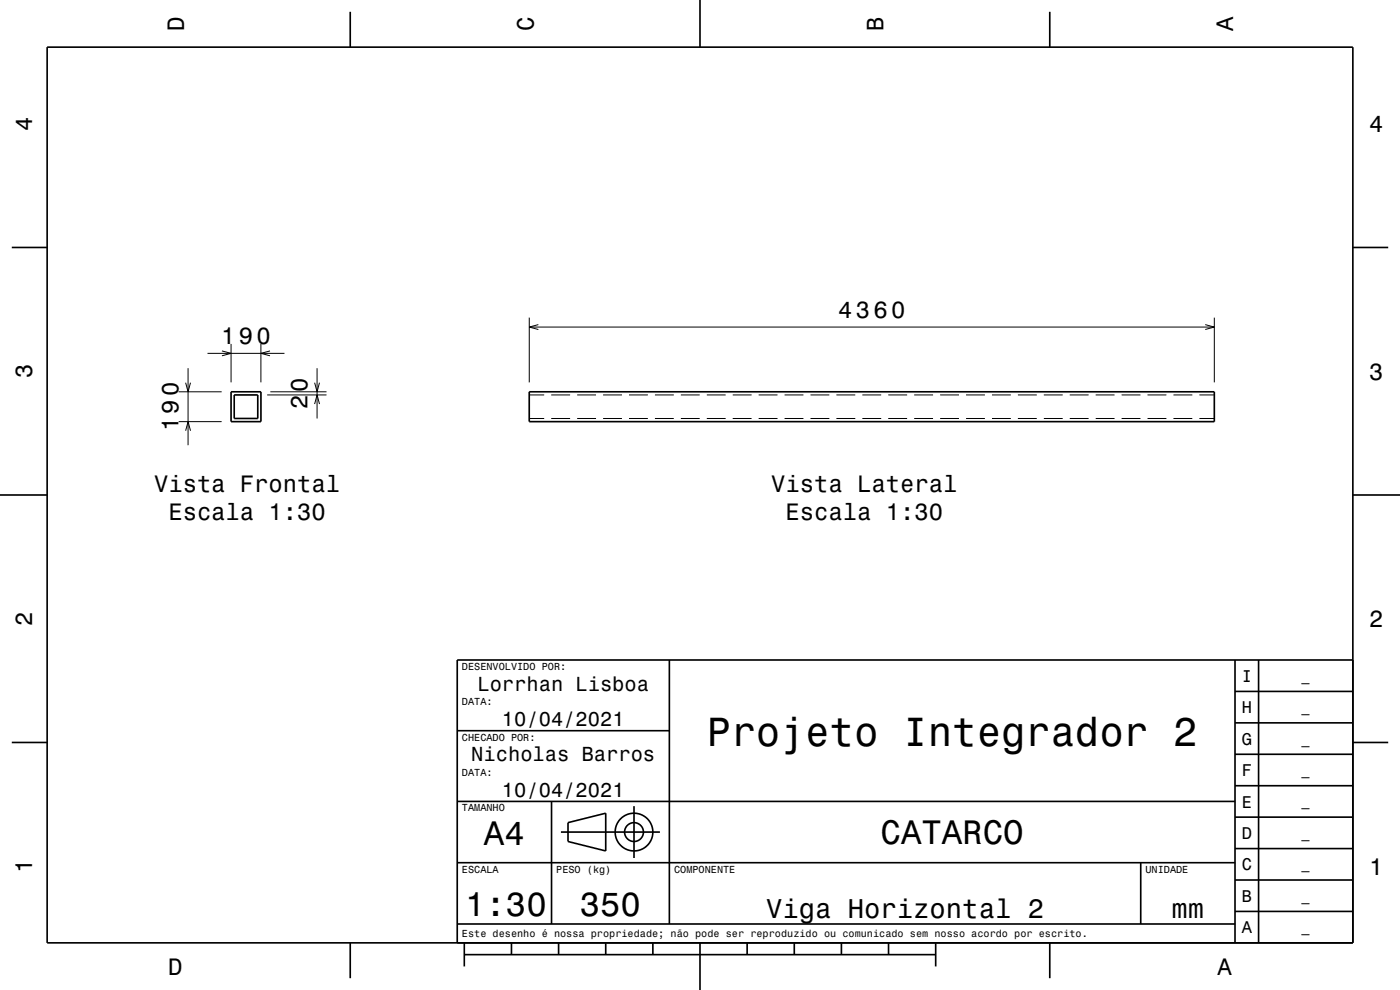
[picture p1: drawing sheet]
<svg xmlns="http://www.w3.org/2000/svg" width="297mm" height="210mm" viewBox="0 0 297 210" stroke-linecap="round" stroke-linejoin="round" font-family="sans-serif">
<g fill="none" stroke="#000" stroke-width=".21">
<path d="M39.9 78.1v16.3M44 75h16.3M47.1 74.4l1.9 .6-1.9 .5M49 73v8.1M55.4 73v8.1M57.3 74.4l-1.9 .6 1.9 .5M67.3 78.1v10.7M112.3 67.4v13.7M112.3 69.4h145.3M114.2 68.9l-1.9 .5 1.9 .5M255.7 68.9l1.9 .5-1.9 .5M257.6 67.4v13.7"/>
<path d="M37.9 89.4h9.1M37.9 83.1h9.1M39.4 91.4l.5-2 .5 2M39.4 81.2l.5 1.9 .5-1.9M56.7 83.8h12.6M57.4 83.1h11.9M66.7 81.2l.6 1.9 .5-1.9M66.7 85.7l.6-1.9 .5 1.9M112.3 83.8h3.1M112.3 88.8h3.1M116.9 83.8h4M116.9 88.8h4"/>
<path d="M122.4 83.8h4M122.4 88.8h4M127.9 83.8h4M127.9 88.8h4M133.4 83.8h4M133.4 88.8h4M138.9 83.8h4M138.9 88.8h4M144.4 83.8h4M144.4 88.8h4M149.9 83.8h4M149.9 88.8h4"/>
<path d="M155.4 83.8h4M155.4 88.8h4M160.9 83.8h4M160.9 88.8h4M166.4 83.8h4M166.4 88.8h4M171.9 83.8h4M171.9 88.8h4M177.4 83.8h4M177.4 88.8h4M182.9 83.8h4M182.9 88.8h4"/>
<path d="M188.4 83.8h4M188.4 88.8h4M193.9 83.8h4M193.9 88.8h4M199.4 83.8h4M199.4 88.8h4M204.9 83.8h4M204.9 88.8h4M210.4 83.8h4M210.4 88.8h4M215.9 83.8h4M215.9 88.8h4"/>
<path d="M221.4 83.8h4M221.4 88.8h4M226.9 83.8h4M226.9 88.8h4M232.4 83.8h4M232.4 88.8h4M237.9 83.8h4M237.9 88.8h4M243.4 83.8h4M243.4 88.8h4M248.9 83.8h4M248.9 88.8h4"/>
<path d="M254.4 83.8h3.2M254.4 88.8h3.2"/>
</g>
<g fill="none" stroke="#000" stroke-width=".35">
<path d="M10 10h277v190h-277zM74.3 2.5v7.5M148.5 0v10M222.7 2.5v7.5M2.5 52.5h7.5M287 52.5h7.5M49 83.1h6.4v6.3h-6.4zM49.7 83.8h5v5h-5zM112.3 83.1h145.3v6.3h-145.3zM0 105h10M287 105h10M142 140v56"/>
<path d="M262 140v60M267 140v60M287 140h-190v60M2.5 157.5h7.5M97 155h45M262 153.3h25M262 146.7h25M287 157.5h7.5M97 170h165M117 170v26M119 176.5h21M120.5 174.5l8-2v8l-8-2z"/>
<path d="M134.5 171v11M262 173.3h25M262 166.7h25M262 160h25M97 196h165M97 183h165M242 183v13M262 193.3h25M262 186.7h25M262 180h25M74.3 200v7.5M98.5 202.5h100"/>
<path d="M98.5 200v5M108.5 200v2.5M118.5 200v2.5M128.5 200v2.5M138.5 200v2.5M148.5 200v10M158.5 200v2.5M168.5 200v2.5M178.5 200v2.5M188.5 200v2.5M198.5 200v5M222.7 200v7.5"/>
<circle cx="134.5" cy="176.5" r="2"/>
<circle cx="134.5" cy="176.5" r="4"/>
</g>
<text font-size="8.6" x="150" y="158.1">Projeto Integrador 2</text>
<g font-size="7.2">
<text x="102.7" y="179.3">A4</text>
<text x="186.8" y="179.1">CATARCO</text>
<text x="98.7" y="194.3">1:30</text>
<text x="123" y="194.3">350</text>
</g>
<g font-size="5.8">
<text x="162.5" y="194.6">Viga Horizontal 2</text>
<text x="248.5" y="194.6">mm</text>
</g>
<g font-size="5">
<text x="39" y="6.5" transform="rotate(-90 39 6.5)">D</text>
<text x="113.2" y="6.5" transform="rotate(-90 113.2 6.5)">C</text>
<text x="187.4" y="6.5" transform="rotate(-90 187.4 6.5)">B</text>
<text x="261.6" y="6.5" transform="rotate(-90 261.6 6.5)">A</text>
<text x="6.8" y="27.8" transform="rotate(-90 6.8 27.8)">4</text>
<text x="290.5" y="28.1">4</text>
<text x="177.8" y="67.4">4360</text>
<text x="46.9" y="73">190</text>
<text x="6.8" y="80.3" transform="rotate(-90 6.8 80.3)">3</text>
<text x="290.5" y="80.6">3</text>
<text x="65.3" y="86.8" transform="rotate(-90 65.3 86.8)">20</text>
<text x="37.9" y="91.5" transform="rotate(-90 37.9 91.5)">190</text>
<text x="32.7" y="104.3">Vista Frontal</text>
<text x="163.6" y="104.3">Vista Lateral</text>
<text x="35.7" y="110.3">Escala 1:30</text>
<text x="166.6" y="110.3">Escala 1:30</text>
<text x="6.8" y="132.8" transform="rotate(-90 6.8 132.8)">2</text>
<text x="290.5" y="133.1">2</text>
<text x="6.8" y="185.3" transform="rotate(-90 6.8 185.3)">1</text>
<text x="290.5" y="185.6">1</text>
<text x="35.7" y="206.8">D</text>
<text x="258.3" y="206.8">A</text>
</g>
<g font-size="4.3">
<text x="101.3" y="146.5">Lorrhan Lisboa</text>
<text x="106.5" y="154">10/04/2021</text>
<text x="100" y="161.5">Nicholas Barros</text>
<text x="106.5" y="169">10/04/2021</text>
</g>
<g font-size="3.6">
<text x="263.4" y="144.6">I</text>
<text x="263.4" y="151.3">H</text>
<text x="263.4" y="158">G</text>
<text x="263.4" y="164.6">F</text>
<text x="263.4" y="171.3">E</text>
<text x="263.4" y="178">D</text>
<text x="263.4" y="184.6">C</text>
<text x="263.4" y="191.3">B</text>
<text x="263.4" y="198">A</text>
</g>
<g font-size="2.9">
<text x="276.1" y="144.4">_</text>
<text x="276.1" y="151">_</text>
<text x="276.1" y="157.7">_</text>
<text x="276.1" y="164.4">_</text>
<text x="276.1" y="171">_</text>
<text x="276.1" y="177.7">_</text>
<text x="276.1" y="184.4">_</text>
<text x="276.1" y="191.1">_</text>
<text x="276.1" y="197.7">_</text>
</g>
<g font-size="2.2">
<text x="98" y="142.1">DESENVOLVIDO POR:</text>
<text x="98" y="149.6">DATA:</text>
<text x="98" y="157.1">CHECADO POR:</text>
<text x="98" y="164.6">DATA:</text>
<text x="98" y="172.1">TAMANHO</text>
<text x="98" y="185.1">ESCALA</text>
<text x="118" y="185.1">PESO (kg)</text>
<text x="143" y="185.1">COMPONENTE</text>
<text x="243" y="185.1">UNIDADE</text>
<text x="98" y="198.8">Este desenho é nossa propriedade; não pode ser reproduzido ou comunicado sem nosso acordo por escrito.</text>
</g>
</svg>
